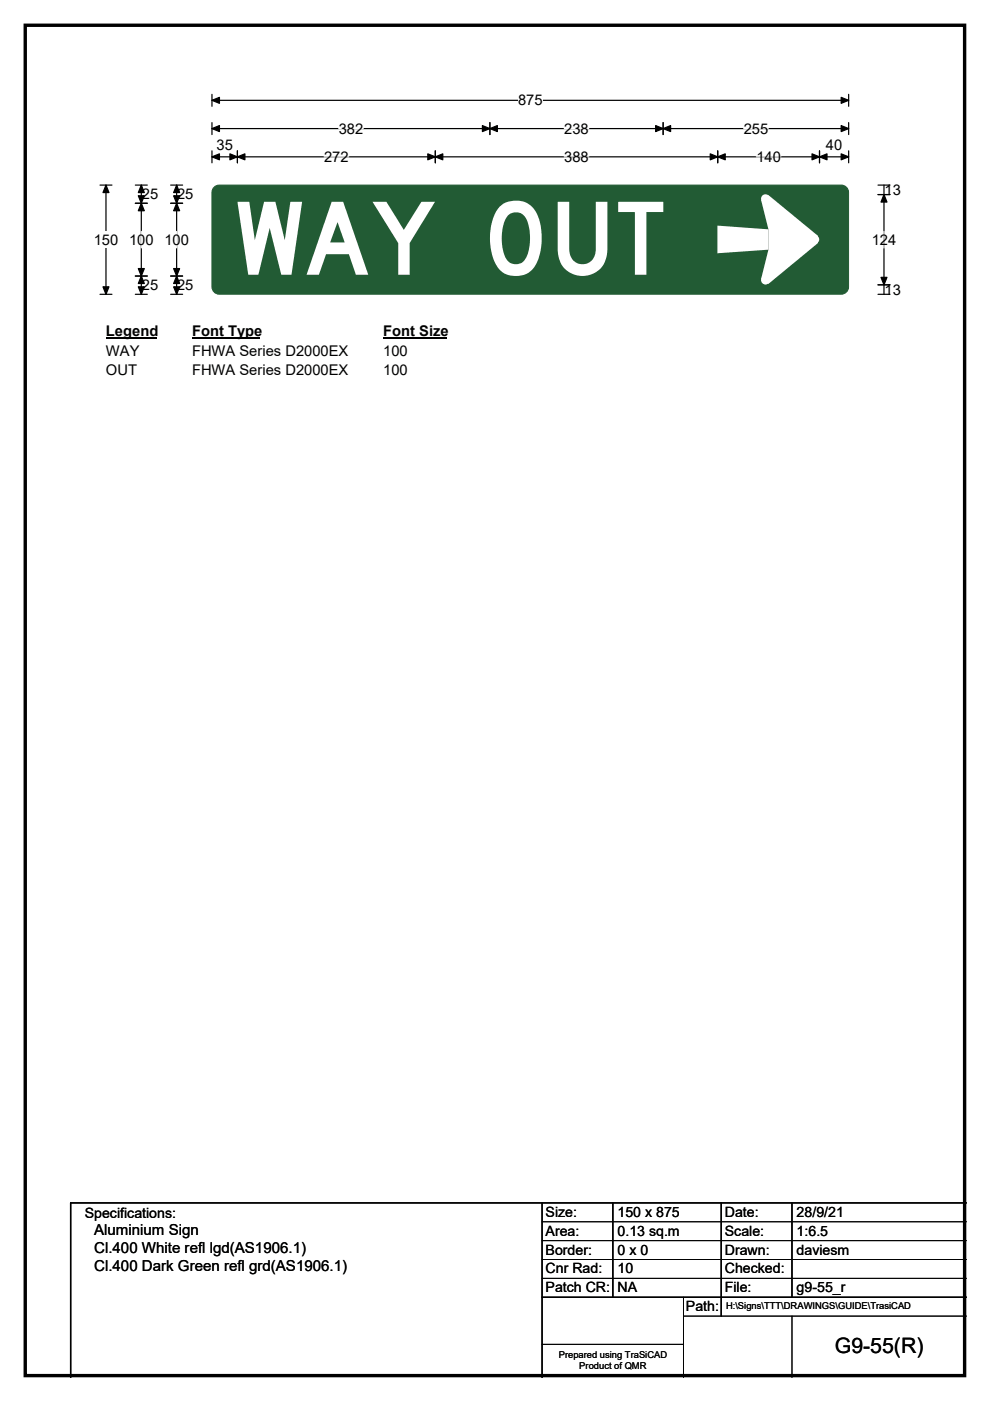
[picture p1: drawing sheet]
<svg xmlns="http://www.w3.org/2000/svg" width="210mm" height="297mm" viewBox="0 0 210 297" stroke-linecap="round" stroke-linejoin="round" font-family="sans-serif">
<path d="M5.4 5.4h199.2v286.3h-199.2z" fill="none" stroke="#000" stroke-width=".72"/>
<path d="M45 21.3h135M45 20v2.5M180 20v2.5" fill="none" stroke="#000" stroke-width=".25"/>
<path d="M45 21.3l1.5-.7v1.3zM178.4 20.6l1.6 .7-1.6 .6z" fill="#000" stroke="#000" stroke-width=".25"/>
<path d="M109.9 19.5h5.2v3.5h-5.2z" fill="#fff"/>
<g fill="none" stroke="#000" stroke-width=".25">
<path d="M21.2 39.2h2.5M22.5 39.2v23.2M45 27.3h135M45 26v2.5M45 32v2.5M45 33.3h135M50.4 32v2.5M92.3 32v2.5M103.9 26v2.5M140.7 26v2.5M152.2 32v2.5M173.8 32v2.5"/>
<path d="M180 32v2.5M180 26v2.5M21.2 62.4h2.5"/>
</g>
<g fill="#000" stroke="#000" stroke-width=".25">
<path d="M22.5 39.2l.6 1.6h-1.3zM45 27.3l1.5-.7v1.3zM45 33.3l1.5-.7v1.3zM50.4 33.3l1.5-.7v1.3zM48.8 32.6l1.6 .7-1.6 .6zM90.7 32.6l1.6 .7-1.6 .6zM92.3 33.3l1.6-.7v1.3zM103.9 27.3l1.6-.7v1.3zM102.3 26.6l1.6 .7-1.6 .6zM139.1 26.6l1.6 .7-1.6 .6zM140.7 27.3l1.5-.7v1.3zM150.6 32.6l1.6 .7-1.6 .6z"/>
<path d="M152.2 33.3l1.6-.7v1.3zM172.2 32.6l1.6 .7-1.6 .6zM173.8 33.3l1.6-.7v1.3zM178.4 26.6l1.6 .7-1.6 .6zM178.4 32.6l1.6 .7-1.6 .6zM21.8 60.8h1.3l-.6 1.6z"/>
</g>
<path d="M68.7 33.3h5.3M71.8 27.3h5.2M119.7 27.3h5.2M119.7 33.3h5.2M157.7 27.3h5.2M160.4 33.3h5.2" fill="none" stroke="#fff" stroke-width=".25"/>
<path d="M19.9 49.1h5.2v3.5h-5.2z" fill="#fff"/>
<g fill="none" stroke="#000" stroke-width=".25">
<path d="M28.7 39.2h2.5M30 39.2v23.2M36.2 39.2h2.5M37.5 39.2v23.2M186.2 39.2h2.6M187.5 39.2v23.2M28.7 43.1h2.5M28.7 58.5h2.5M36.2 43.1h2.5M36.2 58.5h2.5M186.2 41.3h2.6M28.7 62.4h2.5"/>
<path d="M36.2 62.4h2.5M186.2 62.4h2.6M186.2 60.4h2.6"/>
</g>
<g fill="#000" stroke="#000" stroke-width=".25">
<path d="M30 39.2l.6 1.6h-1.3zM37.5 39.2l.6 1.6h-1.3zM30 43.1l.6 1.6h-1.3zM29.3 56.9h1.3l-.6 1.6zM29.3 41.5h1.3l-.6 1.6zM30 58.5l.6 1.6h-1.3zM37.5 43.1l.6 1.6h-1.3zM36.8 56.9h1.3l-.6 1.6zM36.8 41.5h1.3l-.6 1.6zM37.5 58.5l.6 1.6h-1.3zM187.5 41.3l.6 1.5h-1.2zM29.3 60.8h1.3l-.6 1.6z"/>
<path d="M36.8 60.8h1.3l-.6 1.6zM186.9 58.8h1.2l-.6 1.6z"/>
</g>
<path d="M30 49.1v3.5M37.5 49.1v3.5M187.5 49.1v3.5" fill="none" stroke="#fff" stroke-width=".25"/>
<path d="M22.5 68.4h10.7v3.5h-10.7z" fill="#fff"/>
<path d="M22.5 71.7h10.7" fill="none" stroke="#000" stroke-width=".32"/>
<path d="M40.7 68.4h14.4v3.5h-14.4z" fill="#fff"/>
<path d="M40.7 71.7h14.4" fill="none" stroke="#000" stroke-width=".32"/>
<path d="M81.3 68.4h13.4v3.5h-13.4z" fill="#fff"/>
<path d="M81.3 71.7h13.4" fill="none" stroke="#000" stroke-width=".32"/>
<g fill="#fff">
<path d="M22.5 72.6h7v3.5h-7z"/>
<path d="M40.7 72.6h33.1v3.5h-33.1z"/>
<path d="M81.3 72.6h5.2v3.5h-5.2z"/>
<path d="M22.5 76.8h6.5v3.5h-6.5z"/>
<path d="M40.7 76.8h33.1v3.5h-33.1z"/>
<path d="M81.3 76.8h5.2v3.5h-5.2z"/>
</g>
<path d="M45.3 39.9l.7-.6 .5-.1h131.9a1.54 1.54 0 0 1 1.6 1.6v20a1.55 1.55 0 0 1-1.6 1.6h-131.9a1.54 1.54 0 0 1-1.5-1.6v-20z" fill-rule="evenodd" fill="#225b34" stroke="#225b34" stroke-width=".21"/>
<g fill="#fff">
<path d="M152.2 47.8l10.8 .8v4.3l-10.8 .8z"/>
<path d="M161.4 42.4l1.6-1 10.5 8.6v1.5l-10.5 8.7-1.6-1.1 1.6-6.2v-4.3z" fill-rule="evenodd"/>
<circle cx="162.3" cy="59.4" r=".93"/>
<circle cx="172.8" cy="50.8" r=".93"/>
<circle cx="162.3" cy="42.1" r=".93"/>
</g>
<path d="M115 255v37M130 255v20M153 255v24M168 255v20M205 255h-190v37M115 275h90" fill="none" stroke="#000" stroke-width=".3"/>
<path d="M115 259h90M115 263h90M115 267h90M115 271h90M145 279h60M145 275v17M168 279v13M115 285h30" fill="none" stroke="#000" stroke-width=".21"/>
<text font-size="21.5" fill="#fff" x="49.9" y="58.3">WAY OUT</text>
<text font-size="4.5" x="177.1" y="286.9">G9-55(R)</text>
<g font-size="3.2">
<text x="20" y="261.9">Aluminium Sign</text>
<text x="20" y="265.7">Cl.400 White refl lgd(AS1906.1)</text>
<text x="20" y="269.6">Cl.400 Dark Green refl grd(AS1906.1)</text>
</g>
<g font-size="3.1">
<text x="109.9" y="22.3">875</text>
<text x="71.8" y="28.3">382</text>
<text x="119.7" y="28.3">238</text>
<text x="157.7" y="28.3">255</text>
<text x="45.9" y="31.9">35</text>
<text x="68.7" y="34.3">272</text>
<text x="119.7" y="34.3">388</text>
<text x="160.4" y="34.3">140</text>
<text x="175.2" y="31.9">40</text>
<text x="187.6" y="41.3">13</text>
<text x="30.1" y="42.2">25</text>
<text x="37.6" y="42.2">25</text>
<text x="19.9" y="51.9">150</text>
<text x="27.4" y="51.9">100</text>
<text x="34.9" y="51.9">100</text>
<text x="184.9" y="51.9">124</text>
<text x="30.1" y="61.5">25</text>
<text x="37.6" y="61.5">25</text>
<text x="187.6" y="62.4">13</text>
<text x="22.5" y="71.2">Legend</text>
<text x="40.7" y="71.2">Font Type</text>
<text x="81.3" y="71.2">Font Size</text>
<text x="22.5" y="75.4">WAY</text>
<text x="40.7" y="75.4">FHWA Series D2000EX</text>
<text x="81.3" y="75.4">100</text>
<text x="22.5" y="79.6">OUT</text>
<text x="40.7" y="79.6">FHWA Series D2000EX</text>
<text x="81.3" y="79.6">100</text>
</g>
<g font-size="3">
<text x="115.7" y="258">Size:</text>
<text x="131" y="258">150 x 875</text>
<text x="153.7" y="258">Date:</text>
<text x="169" y="258">28/9/21</text>
<text x="18" y="258.2">Specifications:</text>
<text x="115.7" y="262">Area:</text>
<text x="131" y="262">0.13 sq.m</text>
<text x="153.7" y="262">Scale:</text>
<text x="169" y="262">1:6.5</text>
<text x="115.7" y="266">Border:</text>
<text x="115.7" y="270">Cnr Rad:</text>
<text x="131" y="266">0 x 0</text>
<text x="131" y="270">10</text>
<text x="153.7" y="266">Drawn:</text>
<text x="153.7" y="270">Checked:</text>
<text x="169" y="266">daviesm</text>
<text x="115.7" y="274">Patch CR:</text>
<text x="131" y="274">NA</text>
<text x="153.7" y="274">File:</text>
<text x="169" y="274">g9-55_r</text>
<text x="145.5" y="278">Path:</text>
</g>
<g font-size="2">
<text x="154" y="277.6">H:\Signs\TTT\DRAWINGS\GUIDE\TrasiCAD</text>
<text x="118.5" y="287.8">Prepared using TraSiCAD</text>
<text x="122.9" y="290.2">Product of QMR</text>
</g>
</svg>
